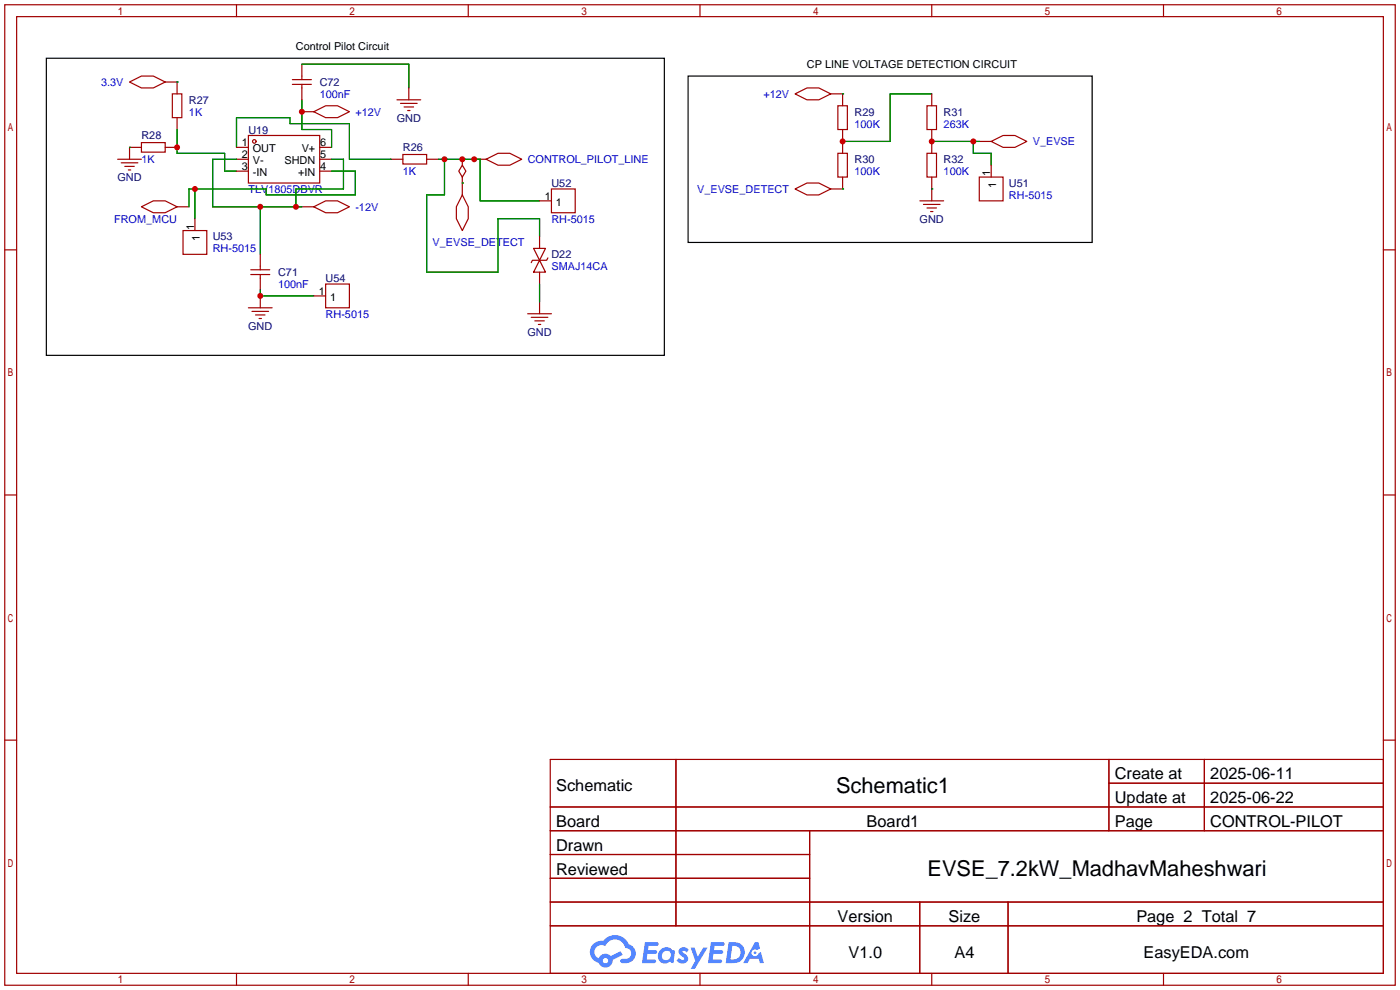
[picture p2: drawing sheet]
<svg xmlns="http://www.w3.org/2000/svg" width="299mm" height="212mm" viewBox="0 0 299 212" stroke-linecap="round" stroke-linejoin="round" font-family="sans-serif">
<g fill="none" stroke="#a10000" stroke-width=".25">
<path d="M1 1h297.2v209.6h-297.2zM3.6 3.6h292.1v204.4h-292.1zM50.5 1v2.6M100.1 1v2.6M149.6 1v2.6M199.1 1v2.6M248.7 1v2.6M1 53.4h2.6M295.7 53.4h2.5M1 105.8h2.6M295.7 105.8h2.5M1 158.2h2.6"/>
<path d="M295.7 158.2h2.5M117.6 162.3h178.1v45.7h-178.1zM117.6 172.5h178.1M117.6 177.5h178.1M144.5 162.3v35.6M173 177.5v30.5M237 162.3v15.2M237 167.4h58.7M257.4 162.3v15.2M117.6 182.6h55.4M117.6 192.8h178.1M117.6 187.7h55.4"/>
<path d="M117.6 197.9h178.1M196.6 192.8v15.2M215.4 192.8v15.2M50.5 208v2.6M100.1 208v2.6M149.6 208v2.6M199.1 208v2.6M248.7 208v2.6"/>
</g>
<g fill="#5487ff">
<path d="M145.3 202.7a1.3 1.3 0 0 1 1.9 .3l-.4 .6a.54 .54 0 0 0-.9-.2l.1 .2a1.34 1.34 0 0 1 .9 1.8 1.47 1.47 0 0 1-2.3-.1l.5-.6 .8 .5a.31 .31 0 0 0 .4-.3 .31 .31 0 0 0-.3-.4 1.12 1.12 0 0 1-.7-1.8z"/>
<path d="M147.6 202.5h.9l.6 2 1.2-2h.9l-2.7 4.6h-.9l1-1.7z"/>
<path d="M137.8 201.4h1.7a1.31 1.31 0 0 1 1.2 .2 .4 .4 0 0 1-.3 .5l-1.8 .1-.1 .9h1.6a.4 .4 0 0 1 .4 .4 .4 .4 0 0 1-.5 .4h-1.6l-.2 1.2h1.4a.46 .46 0 0 1 .5 0 .46 .46 0 0 1 .1 .5l-.4 .2h-2.6z"/>
<path d="M151.9 201.4h1.7a1.32 1.32 0 0 1 1.2 .2 .39 .39 0 0 1-.3 .5l-1.8 .1-.1 .9h1.6a.4 .4 0 0 1 .4 .4 .4 .4 0 0 1-.4 .4h-1.7l-.2 1.2h1.4a.46 .46 0 0 1 .5 0 .46 .46 0 0 1 .1 .5l-.4 .2h-2.6z"/>
<path d="M161.3 201.4h.8l.3 1.3-.6 .4a.75 .75 0 0 0-1.1 .3 .75 .75 0 0 0 .5 1 .75 .75 0 0 0 .9-.7l.5-.2 .6 2.3h-.8l-.3-.9h-1.8l-.5 .9h-1z"/>
<path d="M155.7 201.4l-.6 4.4h1.5a2.27 2.27 0 0 0 2.6-2.2 2.27 2.27 0 0 0-2.7-2.2zM156.5 202.1a1.5 1.5 0 0 1 1.8 1.6 1.5 1.5 0 0 1-1.9 1.4h-.3z"/>
<path d="M141.2 203a1.6 1.6 0 0 0-.3 2.3 1.6 1.6 0 0 0 2.3 .2l.7 .3 .3-2.4-.1-.3-.5-.1a1.58 1.58 0 0 0-2.4 0zM141.8 203.5a.98 .98 0 0 1 1.6 .4 .98 .98 0 0 1-1.1 1.3 .94 .94 0 0 1-.9-.7 .94 .94 0 0 1 .4-1z"/>
<path d="M126.8 201.8a2.37 2.37 0 0 0 1.1 4 1.54 1.54 0 0 0 1.8 1 1.54 1.54 0 0 0 1.2-1.6l2.2-1.1-.5-.8-2 1a1.57 1.57 0 0 0-2.7 .5 1.5 1.5 0 0 1-.7-2.1 1.5 1.5 0 0 1 2.2-.5 2.23 2.23 0 0 1 2.3-1.4 2.23 2.23 0 0 1 2 1.8 1.16 1.16 0 0 1 1.2 1.1 1.16 1.16 0 0 1-1.1 1.2h-.7a.47 .47 0 0 0-.5 .4 .47 .47 0 0 0 .4 .5 2.17 2.17 0 0 0 2.5-.9 2.17 2.17 0 0 0-.3-2.7l-.8-.4a3.2 3.2 0 0 0-5.5-.7l-1.1 .1zM128.8 205.3a.6 .6 0 0 1 1.2 0 .6 .6 0 0 1-1.2 0z"/>
<circle cx="161.4" cy="203.6" r=".28"/>
</g>
<g fill="none" stroke="#a10000" stroke-width=".25">
<path d="M27.7 17.5l2.5-1.2h2.6l2.5 1.2-2.5 1.3h-2.6zM35.3 17.5h2.5v2.6M62.5 18h4M62.5 17h4M64.5 13.7v3.3M64.5 18v3.3M87.4 18.8v2.5M25.1 34h5.1M25.9 34.8h3.6M26.7 35.6h2M27.4 36.3h.5M30.2 30.5h5.1v2h-5.1z"/>
<path d="M30.2 31.5h-2.5v2.5M35.3 31.5h2.5M36.8 20.1h2.1v5h-2.1zM37.8 25.1v2.6M50.5 34h2.6M50.5 31.5h2.6M50.5 36.6h2.6M53.1 29h15.2v10.1h-15.2zM64.5 23.9h2.6M67.1 23.9l2.5-1.3h2.5l2.6 1.3-2.6 1.2h-2.5zM68.3 34h2.6M68.3 31.5h2.6"/>
<path d="M68.3 36.6h2.6M83.6 34h2.5M84.8 21.3h5.1M85.6 22.1h3.6M86.1 33h5.1v2.1h-5.1zM86.4 22.9h2M87.1 23.6h.5M91.2 34h2.5M98.8 35.3l.8 1.3-.8 1.2-.8-1.2zM98.8 34v1.3M98.8 37.8v3.9M101.3 34h2.6"/>
<path d="M103.9 34l2.5-1.2h2.6l2.5 1.2-2.5 1.3h-2.6zM169.9 20.1l2.6-1.3h2.5l2.5 1.3-2.5 1.2h-2.5zM177.5 20.1h2.6v2.5M179.1 22.6h2v5.1h-2zM179.1 32.8h2v5h-2zM180.1 27.7v5.1M180.1 37.8v2.6h-2.6M198.1 22.6h2.1v5.1h-2.1zM198.1 32.8h2.1v5h-2.1zM199.1 20.1v2.5M199.1 27.7v5.1M199.1 37.8v5.1"/>
<path d="M209.3 37.8h5.1v5.1h-5.1zM209.3 30.2h2.5M211.8 30.2l2.6-1.2h2.5l2.6 1.2-2.6 1.3h-2.5zM211.8 35.3v2.5M30.2 44.2l2.6-1.3h2.5l2.5 1.3-2.5 1.3h-2.5zM37.8 44.2h2.6M39.1 49.3h5.1v5.1h-5.1zM41.7 46.7v2.6M53.6 58.7h4.1M53.6 57.7h4.1M55.6 54.4v3.3M55.6 58.7v3.3"/>
<path d="M64.5 44.2h2.6M67.1 44.2l2.5-1.3h2.5l2.6 1.3-2.6 1.3h-2.5zM98.8 41.7l1.3 2.5v2.5l-1.3 2.6-1.3-2.6v-2.5zM114 53.1h2.6l-1.3 2.5zM115.3 55.6l1.3 2.6h-2.6zM115.3 42.9h2.6M115.3 50.5v2.6M115.3 58.2v2.5M117.1 55.1l-.3 .5h-3l-.3 .5M117.9 40.4h5v5.1h-5zM169.9 40.4l2.6-1.3h2.5l2.5 1.3-2.5 1.3h-2.5zM196.6 42.9h5.1"/>
<path d="M197.4 43.7h3.5M198.1 44.4h2.1M198.9 45.2h.5M53.1 65.8h5.1M53.8 66.5h3.6M54.6 67.3h2M55.4 68.1h.5M55.6 63.2v2.6M67.1 63.2h2.5M69.6 60.7h5.1v5.1h-5.1zM112.8 67.1h5.1M113.5 67.8h3.6"/>
<path d="M114.3 68.6h2M115.1 69.3h.5M115.3 64.5v2.6"/>
<circle cx="54.4" cy="30.2" r=".38"/>
</g>
<g fill="none" stroke="#008700" stroke-width=".25">
<path d="M37.8 17.5h.1M64.5 13.7h22.9v5.1M27.7 31.5h.1M37.8 27.7v5.1h10.2v3.8h2.5M50.5 34h-5v10.2h19M50.5 31.5v-6.4h11.5v1.3h12.7v7.6h8.9M64.5 21.3v6.4h6.4v3.8M70.9 34h2.5v6.4h-10.2v3.8M70.9 36.6h5v5.1h-19v-1.3h-16.5v3.8M93.7 34h8.9v8.9h12.7M95 34v7.7h-3.8v16.5h15.2v-11.5h8.9v3.8M98.8 39.1h.1"/>
<path d="M180.1 20.1h.1M199.1 20.1h-8.9v10.1h-10.1M199.1 30.2h10.2M208 30.2v2.6h3.8v2.5M41.7 40.4v6.3M55.6 44.2v10.2M180.1 40.4h.1M199.1 40.4h.1M55.6 62v1.2h11.5M115.3 60.7v3.8"/>
</g>
<path d="M9.9 12.4h132.1v63.5h-132.1zM147.1 16.3h86.3v35.5h-86.3z" fill="none" stroke="#000" stroke-width=".25"/>
<g fill="#c00">
<circle cx="37.8" cy="31.5" r=".63"/>
<circle cx="180.1" cy="30.2" r=".63"/>
<circle cx="199.1" cy="30.2" r=".63"/>
<circle cx="208" cy="30.2" r=".63"/>
<circle cx="98.8" cy="34" r=".63"/>
<circle cx="101.3" cy="34" r=".63"/>
<circle cx="95" cy="34" r=".63"/>
<circle cx="64.5" cy="23.9" r=".63"/>
<circle cx="55.6" cy="44.2" r=".63"/>
<circle cx="63.2" cy="44.2" r=".63"/>
<circle cx="41.7" cy="40.4" r=".63"/>
<circle cx="55.6" cy="63.2" r=".63"/>
</g>
<g font-size="4.7">
<text x="178.7" y="169.5">Schematic1</text>
<text x="198.2" y="187.3">EVSE_7.2kW_MadhavMaheshwari</text>
</g>
<g font-size="3.5">
<text x="238.3" y="166.6">Create at</text>
<text x="258.7" y="166.6">2025-06-11</text>
<text x="118.9" y="169.1">Schematic</text>
<text x="238.3" y="171.7">Update at</text>
<text x="258.7" y="171.7">2025-06-22</text>
<text x="118.9" y="176.8">Board</text>
<text x="185.2" y="176.8">Board1</text>
<text x="238.3" y="176.8">Page</text>
<text x="258.7" y="176.8">CONTROL-PILOT</text>
<text x="118.9" y="181.8">Drawn</text>
<text x="118.9" y="186.9">Reviewed</text>
<text x="179" y="197.1">Version</text>
<text x="202.7" y="197.1">Size</text>
<text x="242.9" y="197.1">Page 2 Total 7</text>
<text x="181.3" y="204.7">V1.0</text>
<text x="204" y="204.7">A4</text>
<text x="244.4" y="204.7">EasyEDA.com</text>
</g>
<g font-size="2.3">
<text x="63.2" y="10.8">Control Pilot Circuit</text>
<text x="172.5" y="14.6">CP LINE VOLTAGE DETECTION CIRCUIT</text>
<text x="51.7" y="31.3">1</text>
<text x="51.7" y="33.8">2</text>
<text x="54" y="32.6">OUT</text>
<text x="54" y="35.1">V-</text>
<text x="60.8" y="35.1">SHDN</text>
<text x="64.5" y="32.6">V+</text>
<text x="68.5" y="33.8">5</text>
<text x="68.5" y="31.3">6</text>
<text x="51.7" y="36.4">3</text>
<text x="54" y="37.7">-IN</text>
<text x="63.7" y="37.7">+IN</text>
<text x="68.5" y="36.4">4</text>
<text x="211.6" y="37.7" transform="rotate(-90 211.6 37.7)">1</text>
<text x="212.9" y="40.1" transform="rotate(-90 212.9 40.1)">1</text>
<text x="116.4" y="42.7">1</text>
<text x="118.8" y="44">1</text>
<text x="41.5" y="49.1" transform="rotate(-90 41.5 49.1)">1</text>
<text x="42.7" y="51.5" transform="rotate(-90 42.7 51.5)">1</text>
<text x="68.2" y="63.1">1</text>
<text x="70.5" y="64.3">1</text>
</g>
<g font-size="2.3" fill="#00f">
<text x="21.6" y="18.4">3.3V</text>
<text x="68.3" y="20.9">100nF</text>
<text x="163.2" y="20.9">+12V</text>
<text x="40.4" y="24.7">1K</text>
<text x="75.9" y="24.7">+12V</text>
<text x="182.6" y="27.3">100K</text>
<text x="201.7" y="27.3">263K</text>
<text x="30.2" y="34.9">1K</text>
<text x="112.8" y="34.9">CONTROL_PILOT_LINE</text>
<text x="220.7" y="31.1">V_EVSE</text>
<text x="53.1" y="41.2">TLV1805DBVR</text>
<text x="86.1" y="37.4">1K</text>
<text x="149" y="41.2">V_EVSE_DETECT</text>
<text x="182.6" y="37.4">100K</text>
<text x="201.7" y="37.4">100K</text>
<text x="24.4" y="47.6">FROM_MCU</text>
<text x="75.9" y="45">-12V</text>
<text x="117.9" y="47.6">RH-5015</text>
<text x="215.6" y="42.5">RH-5015</text>
<text x="45.5" y="53.9">RH-5015</text>
<text x="92.5" y="52.7">V_EVSE_DETECT</text>
<text x="117.9" y="57.7">SMAJ14CA</text>
<text x="59.4" y="61.6">100nF</text>
<text x="69.6" y="67.9">RH-5015</text>
</g>
<g font-size="2.3" fill="#000080">
<text x="40.4" y="22.2">R27</text>
<text x="68.3" y="18.4">C72</text>
<text x="30.2" y="29.8">R28</text>
<text x="53.1" y="28.5">U19</text>
<text x="84.8" y="26">GND</text>
<text x="182.6" y="24.7">R29</text>
<text x="201.7" y="24.7">R31</text>
<text x="86.1" y="32.3">R26</text>
<text x="182.6" y="34.9">R30</text>
<text x="201.7" y="34.9">R32</text>
<text x="25.1" y="38.7">GND</text>
<text x="117.9" y="40">U52</text>
<text x="215.6" y="40">U51</text>
<text x="196.6" y="47.6">GND</text>
<text x="45.5" y="51.4">U53</text>
<text x="59.4" y="59">C71</text>
<text x="117.9" y="55.2">D22</text>
<text x="69.6" y="60.3">U54</text>
<text x="53" y="70.4">GND</text>
<text x="112.7" y="71.7">GND</text>
</g>
</svg>
